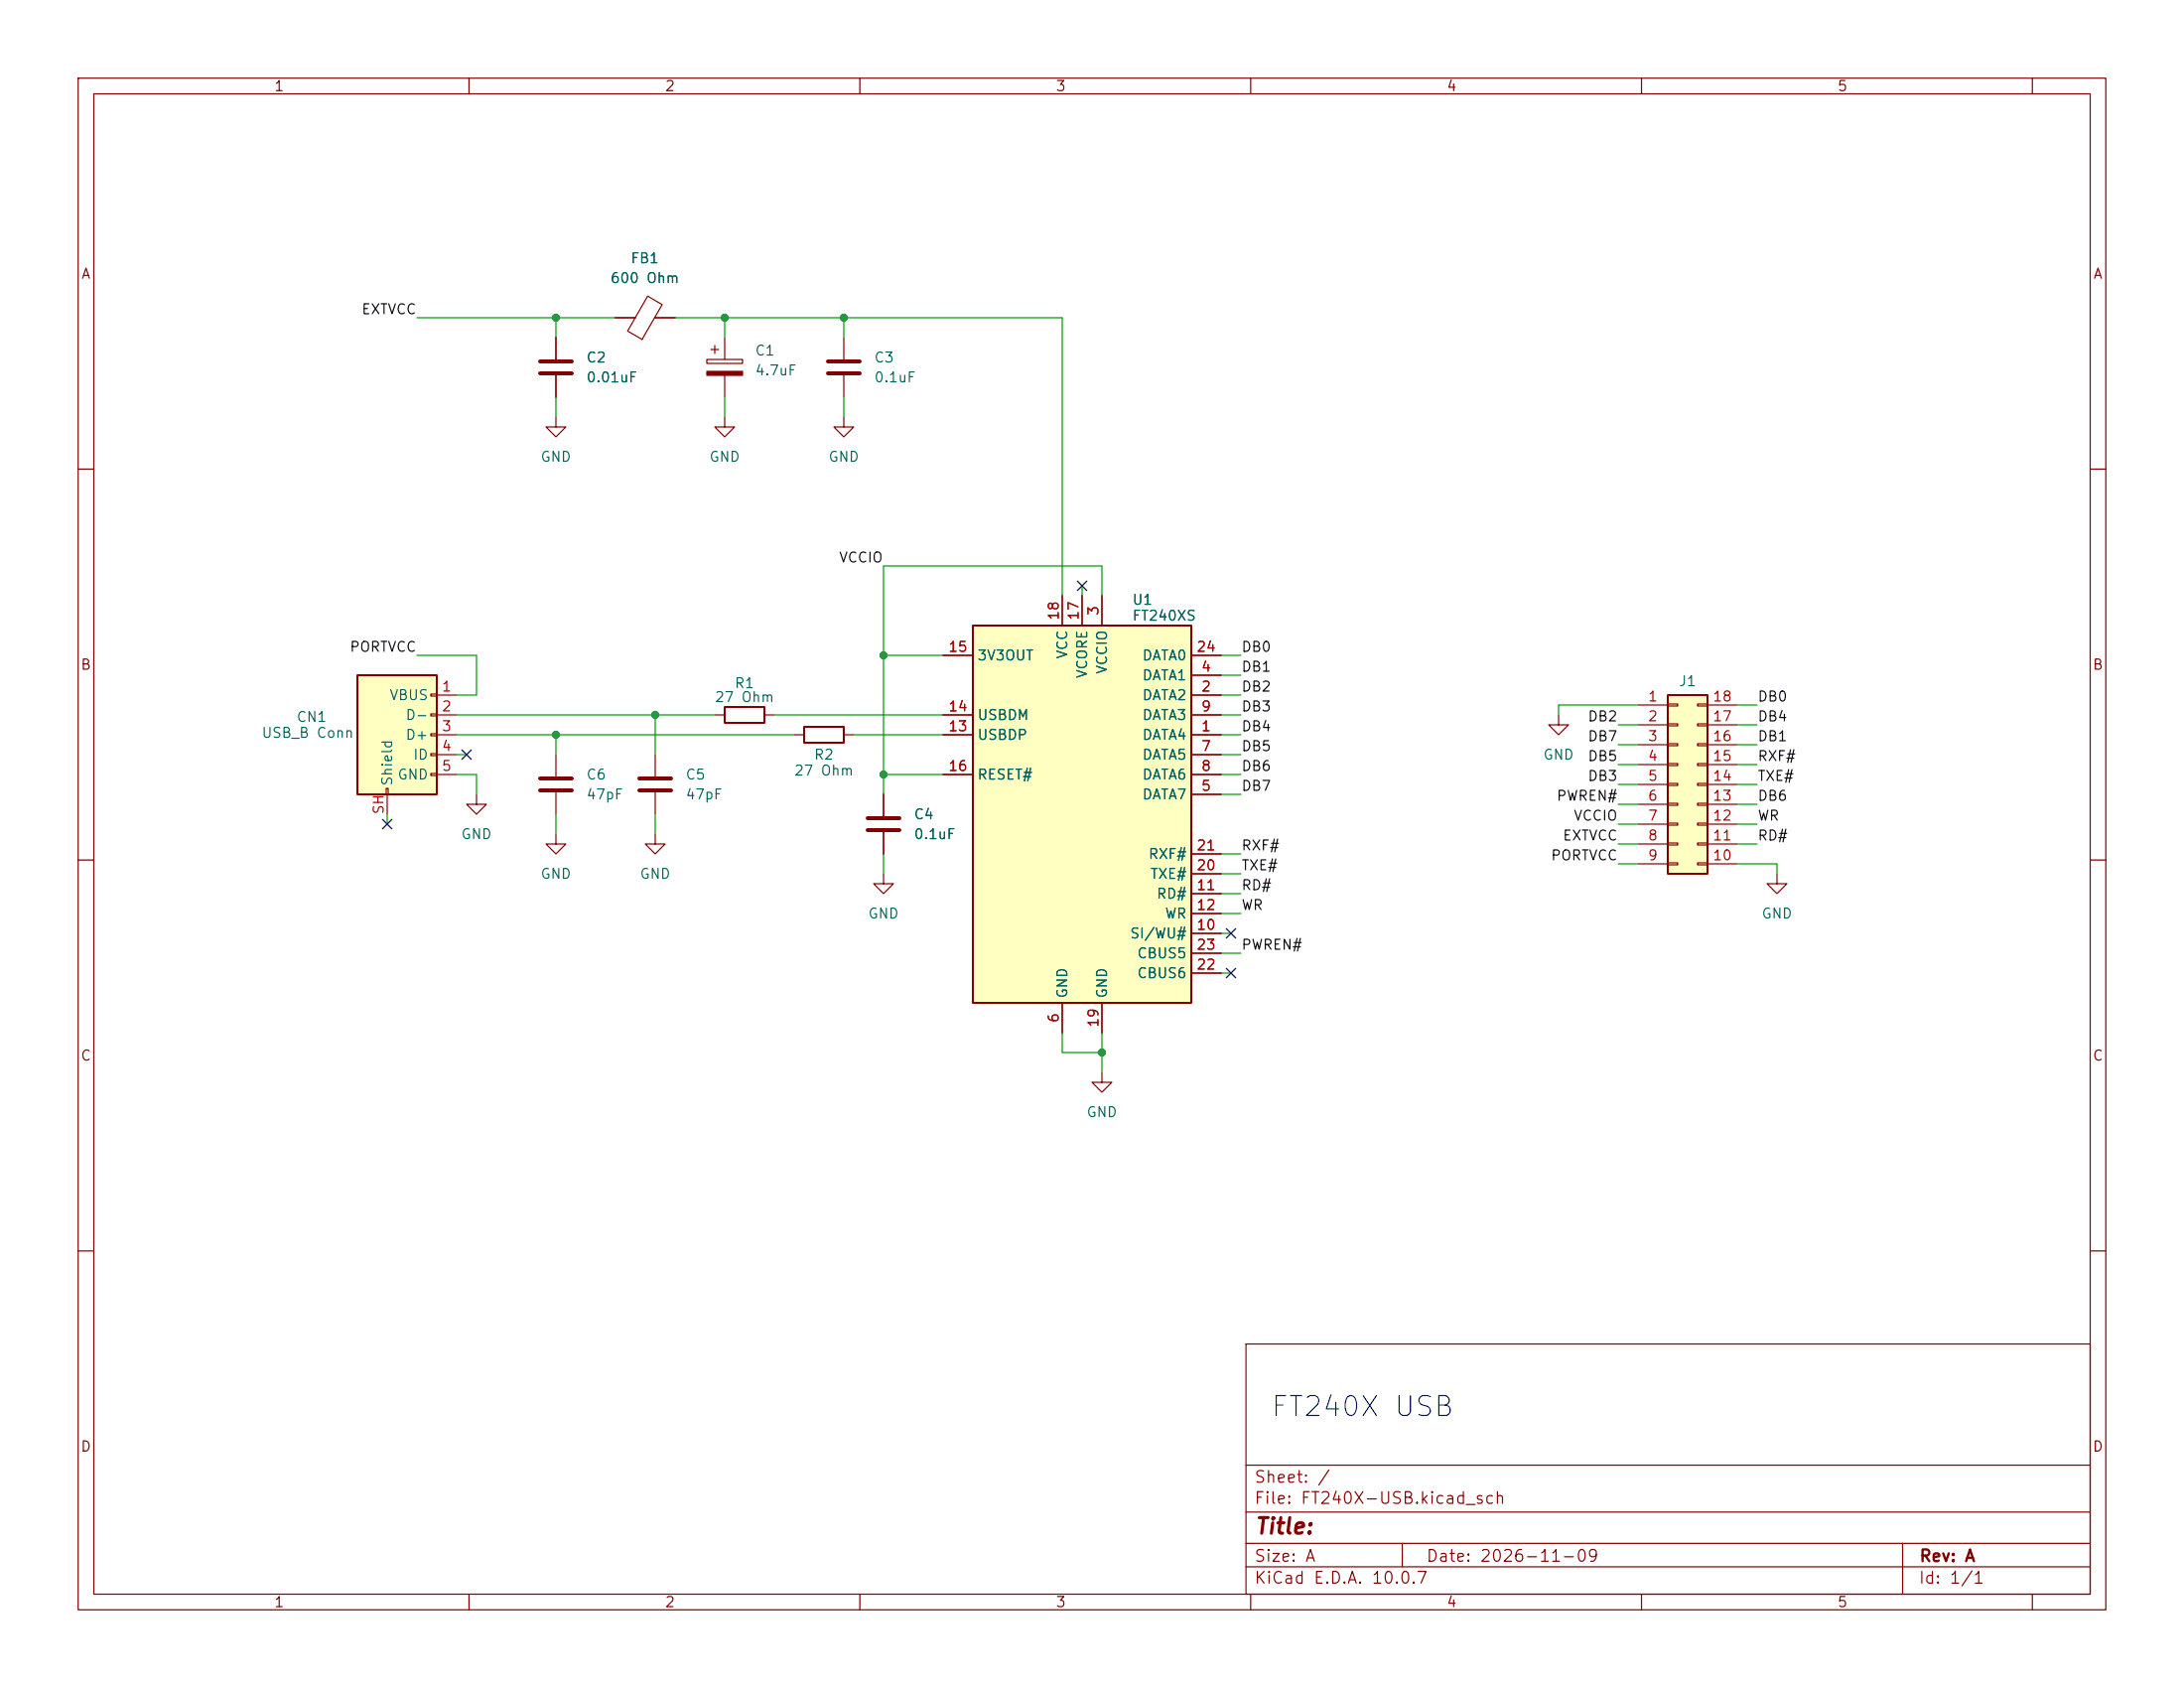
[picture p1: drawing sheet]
<svg xmlns="http://www.w3.org/2000/svg" width="279mm" height="216mm" viewBox="0 0 279 216" stroke-linecap="round" stroke-linejoin="round" font-family="sans-serif">
<g fill="none" stroke="#840000" stroke-width=".15">
<path d="M10 10h259.4v195.9h-259.4zM12 12h255.4v191.9h-255.4zM60 10v2M110 10v2M160 10v2M210 10v2M260 10v2M10 60h2M267.4 60h2M10 110h2M267.4 110h2M10 160h2"/>
<path d="M159.4 171.9h108v32h-108zM267.4 160h2M159.4 197.4h108M159.4 193.4h108M159.4 187.4h108M179.4 197.4v3M243.4 197.4v6.5M60 203.9v2M110 203.9v2M159.4 200.4h108M160 203.9v2M210 203.9v2"/>
<path d="M260 203.9v2"/>
</g>
<path d="M45.7 86.4h10.2v15.2h-10.2z" fill="#ffffc2"/>
<path d="M45.7 86.4h10.2v15.2h-10.2z" fill="none" stroke="#840000" stroke-width=".25"/>
<g fill="none" stroke="#840000" stroke-width=".15">
<path d="M55.1 91.3h.8v.3h-.8zM55.1 96.4h.8v.2h-.8zM55.1 98.9h.8v.3h-.8zM55.1 88.8h.8v.2h-.8zM55.1 93.9h.8v.2h-.8zM55.9 88.9h2.5M55.9 91.4h2.5M55.9 94h2.5M55.9 96.5h2.5M55.9 99.1h2.5M49.4 100.8h.3v.8h-.3zM49.5 101.6v2.5"/>
<path d="M71.1 106.7v1.3h1.3l-1.3 1.2-1.3-1.2h1.3"/>
</g>
<path d="M124.5 80h27.9v48.3h-27.9z" fill="#ffffc2"/>
<path d="M92.7 90.4h5.1v2.1h-5.1zM102.9 93h5v2h-5zM124.5 80h27.9v48.3h-27.9z" fill="none" stroke="#840000" stroke-width=".25"/>
<g fill="none" stroke="#840000" stroke-width=".15">
<path d="M82.9 37.9l1.8 1.1-2.6 4.4-1.8-1.1zM71.1 53.3v1.3h1.3l-1.3 1.3-1.3-1.3h1.3M71.1 43.2v2.8M71.1 48v2.8M78.7 40.6h2.6M83.8 40.6h2.6M90.4 46h4.6v.5h-4.6zM90.9 44.7h1M91.4 44.2v1M92.7 53.3v1.3h1.3l-1.3 1.3-1.3-1.3h1.3M92.7 43.2v2.8M92.7 48v2.8"/>
<path d="M107.9 53.3v1.3h1.3l-1.3 1.3-1.2-1.3h1.2M107.9 43.2v2.8M107.9 48v2.8M135.9 76.2v3.8M138.4 76.2v3.8M141 76.2v3.8M71.1 96.5v2.8M83.8 96.5v2.8M91.4 91.4h1.3M97.8 91.4h1.3M101.6 94h1.3M107.9 94h1.3"/>
<path d="M120.6 94h3.9M120.6 99.1h3.9M120.6 91.4h3.9M120.6 83.8h3.9M152.4 94h3.8M152.4 88.9h3.8M152.4 86.4h3.8M152.4 96.5h3.8M152.4 99.1h3.8M152.4 91.4h3.8M152.4 83.8h3.8M199.4 91.4v1.3h1.3l-1.3 1.3-1.3-1.3h1.3"/>
<path d="M61 101.6v1.3h1.2l-1.2 1.2-1.3-1.2h1.3M71.1 101.3v2.8M83.8 106.7v1.3h1.3l-1.3 1.2-1.3-1.2h1.3M83.8 101.3v2.8M113 111.8v1.2h1.3l-1.3 1.3-1.2-1.3h1.2M113 101.6v2.8M113 106.4v2.8M152.4 101.6h3.8M152.4 119.4h3.8M152.4 114.3h3.8M152.4 116.8h3.8M152.4 111.8h3.8"/>
<path d="M152.4 109.2h3.8M227.3 111.8v1.2h1.3l-1.3 1.3-1.2-1.3h1.2M135.9 128.3v3.8M141 137.2v1.2h1.2l-1.2 1.3-1.3-1.3h1.3M141 128.3v3.8M152.4 124.5h3.8M152.4 121.9h3.8"/>
</g>
<path d="M69.1 46.2h4.1M69.1 47.8h4.1M105.9 46.2h4.1M105.9 47.8h4.1M69.1 99.6h4.1M81.8 99.6h4.1M69.1 101.1h4.1M81.8 101.1h4.1M111 104.6h4.1M111 106.2h4.1" fill="none" stroke="#840000" stroke-width=".51"/>
<path d="M90.4 47.5h4.6v.5h-4.6z" fill="#840000" stroke="#840000" stroke-width=".15"/>
<path d="M213.4 88.9h5v22.9h-5z" fill="#ffffc2"/>
<path d="M213.4 88.9h5v22.9h-5z" fill="none" stroke="#840000" stroke-width=".25"/>
<g fill="none" stroke="#840000" stroke-width=".15">
<path d="M71.1 43.2v2.8M71.1 48v2.8M78.7 40.6h2.6M83.8 40.6h2.6M135.9 76.2v3.8M138.4 76.2v3.8M141 76.2v3.8M120.6 94h3.9M120.6 99.1h3.9M120.6 91.4h3.9M120.6 83.8h3.9M152.4 94h3.8"/>
<path d="M152.4 88.9h3.8M152.4 86.4h3.8M152.4 96.5h3.8M152.4 99.1h3.8M152.4 91.4h3.8M152.4 83.8h3.8M209.5 90.2h3.9M209.5 92.7h3.9M209.5 95.3h3.9M209.5 97.8h3.9M213.4 90h1.2v.3h-1.2zM213.4 92.6h1.2v.2h-1.2z"/>
<path d="M213.4 95.1h1.2v.3h-1.2zM213.4 97.7h1.2v.2h-1.2zM217.2 90h1.2v.3h-1.2zM217.2 92.6h1.2v.2h-1.2zM217.2 95.1h1.2v.3h-1.2zM217.2 97.7h1.2v.2h-1.2zM218.4 90.2h3.8M218.4 92.7h3.8M218.4 95.3h3.8M218.4 97.8h3.8M113 101.6v2.8M113 106.4v2.8"/>
<path d="M152.4 101.6h3.8M152.4 119.4h3.8M152.4 114.3h3.8M152.4 116.8h3.8M152.4 111.8h3.8M152.4 109.2h3.8M209.5 100.3h3.9M209.5 102.9h3.9M209.5 105.4h3.9M209.5 108h3.9M209.5 110.5h3.9M213.4 100.2h1.2v.3h-1.2z"/>
<path d="M213.4 102.7h1.2v.3h-1.2zM213.4 105.3h1.2v.2h-1.2zM213.4 107.8h1.2v.3h-1.2zM213.4 110.4h1.2v.2h-1.2zM217.2 100.2h1.2v.3h-1.2zM217.2 102.7h1.2v.3h-1.2zM217.2 105.3h1.2v.2h-1.2zM217.2 107.8h1.2v.3h-1.2zM217.2 110.4h1.2v.2h-1.2zM218.4 100.3h3.8M218.4 102.9h3.8M218.4 105.4h3.8"/>
<path d="M218.4 108h3.8M218.4 110.5h3.8M135.9 128.3v3.8M141 128.3v3.8M152.4 124.5h3.8M152.4 121.9h3.8"/>
</g>
<g fill="none" stroke="#009600" stroke-width=".15">
<path d="M53.3 40.6h25.4M71.1 40.6v2.6M71.1 50.8v2.5M86.4 40.6h49.5v35.6M92.7 40.6v2.6M92.7 50.8v2.5M107.9 40.6v2.6M107.9 50.8v2.5M138.4 74.9v1.3M141 76.2v-3.8h-28v29.2M53.3 83.8h7.7v5.1h-2.6M58.4 91.4h33"/>
<path d="M58.4 94h43.2M58.4 99.1h2.6v2.5M58.4 96.5h1.3M71.1 94v2.5M83.8 91.4v5.1M99.1 91.4h21.5M109.2 94h11.4M113 83.8h7.6M113 99.1h7.6M156.2 91.4h2.5M156.2 94h2.5M156.2 88.9h2.5"/>
<path d="M156.2 83.8h2.5M156.2 96.5h2.5M156.2 99.1h2.5M156.2 86.4h2.5M207 92.7h2.5M207 97.8h2.5M207 95.3h2.5M209.5 90.2h-10.1v1.2M222.2 92.7h2.6M222.2 90.2h2.6M222.2 97.8h2.6M222.2 95.3h2.6"/>
<path d="M49.5 104.1v1.3M71.1 104.1v2.6M83.8 104.1v2.6M113 109.2v2.6M156.2 119.4h1.3M156.2 116.8h2.5M156.2 109.2h2.5M156.2 114.3h2.5M156.2 111.8h2.5M156.2 101.6h2.5M207 100.3h2.5M207 102.9h2.5"/>
<path d="M207 105.4h2.5M207 108h2.5M207 110.5h2.5M222.2 100.3h2.6M222.2 102.9h2.6M222.2 105.4h2.6M222.2 108h2.6M222.2 110.5h5.1v1.3M135.9 132.1v2.5h5.1M141 132.1v5.1M156.2 124.5h1.3M156.2 121.9h2.5"/>
</g>
<path d="M137.8 74.3l1.2 1.2M139 74.3l-1.2 1.2M59.1 95.9l1.2 1.2M60.3 95.9l-1.2 1.2M48.9 104.8l1.2 1.2M50.1 104.8l-1.2 1.2M156.9 118.8l1.2 1.2M158.1 118.8l-1.2 1.2M156.9 123.9l1.2 1.2M158.1 123.9l-1.2 1.2" fill="none" stroke="#000084" stroke-width=".15"/>
<g fill="#009600" stroke="#009600" stroke-width=".13">
<circle cx="141" cy="134.6" r=".46"/>
<circle cx="113" cy="83.8" r=".46"/>
<circle cx="71.1" cy="94" r=".46"/>
<circle cx="113" cy="99.1" r=".46"/>
<circle cx="107.9" cy="40.6" r=".46"/>
<circle cx="92.7" cy="40.6" r=".46"/>
<circle cx="71.1" cy="40.6" r=".46"/>
<circle cx="83.8" cy="91.4" r=".46"/>
</g>
<text font-size="2.5" fill="#0000c2" x="162.4" y="181.8">FT240X USB</text>
<text font-size="2" fill="#840000" x="160.4" y="196.7">Title:</text>
<g font-size="1.5" fill="#840000">
<text x="160.4" y="190">Sheet: /</text>
<text x="160.4" y="192.7">File: FT240X-USB.kicad_sch</text>
<text x="160.4" y="202.9">KiCad E.D.A. 10.0.7</text>
<text x="160.4" y="200.1">Size: A</text>
<text x="182.4" y="200.1">Date: 2026-11-09</text>
<text x="245.4" y="202.9">Id: 1/1</text>
<text x="245.4" y="200.1">Rev: A</text>
</g>
<g font-size="1.3" fill="#840000">
<text x="35" y="12">1</text>
<text x="85" y="12">2</text>
<text x="135" y="12">3</text>
<text x="185" y="12">4</text>
<text x="235" y="12">5</text>
<text x="10.3" y="36">A</text>
<text x="267.7" y="36">A</text>
<text x="10.2" y="86">B</text>
<text x="267.6" y="86">B</text>
<text x="10.2" y="136">C</text>
<text x="267.6" y="136">C</text>
<text x="10.2" y="186">D</text>
<text x="267.6" y="186">D</text>
<text x="35" y="205.9">1</text>
<text x="85" y="205.9">2</text>
<text x="135" y="205.9">3</text>
<text x="185" y="205.9">4</text>
<text x="235" y="205.9">5</text>
</g>
<g font-size="1.3" fill="#006464">
<text x="80.6" y="34">FB1</text>
<text x="78" y="36.5">600 Ohm</text>
<text x="74.9" y="46.7">C2</text>
<text x="96.5" y="45.8">C1</text>
<text x="111.7" y="46.7">C3</text>
<text x="74.9" y="49.2">0.01uF</text>
<text x="96.5" y="48.3">4.7uF</text>
<text x="111.7" y="49.2">0.1uF</text>
<text x="69.1" y="59.4">GND</text>
<text x="90.6" y="59.4">GND</text>
<text x="105.9" y="59.4">GND</text>
<text x="144.8" y="77.7">U1</text>
<text x="144.8" y="79.7">FT240XS</text>
<text x="49.7" y="89.9">VBUS</text>
<text x="93.9" y="88.3">R1</text>
<text x="124.9" y="84.8">3V3OUT</text>
<text x="136.9" y="84.4" transform="rotate(-90 136.9 84.4)">VCC</text>
<text x="139.4" y="86.9" transform="rotate(-90 139.4 86.9)">VCORE</text>
<text x="141.9" y="86.3" transform="rotate(-90 141.9 86.3)">VCCIO</text>
<text x="146" y="89.9">DATA2</text>
<text x="146" y="87.3">DATA1</text>
<text x="146" y="84.8">DATA0</text>
<text x="214.7" y="88.1">J1</text>
<text x="33.4" y="94.7">USB_B Conn</text>
<text x="37.8" y="92.7">CN1</text>
<text x="51.8" y="92.4">D-</text>
<text x="51.8" y="94.9">D+</text>
<text x="91.3" y="90.1">27 Ohm</text>
<text x="124.9" y="94.9">USBDP</text>
<text x="124.9" y="92.4">USBDM</text>
<text x="146" y="94.9">DATA4</text>
<text x="146" y="92.4">DATA3</text>
<text x="50.5" y="100.6" transform="rotate(-90 50.5 100.6)">Shield</text>
<text x="50.8" y="100">GND</text>
<text x="52.8" y="97.5">ID</text>
<text x="74.9" y="100">C6</text>
<text x="87.6" y="100">C5</text>
<text x="101.5" y="99.5">27 Ohm</text>
<text x="104" y="97.5">R2</text>
<text x="124.9" y="100">RESET#</text>
<text x="146" y="97.5">DATA5</text>
<text x="146" y="100">DATA6</text>
<text x="197.3" y="97.5">GND</text>
<text x="58.9" y="107.6">GND</text>
<text x="74.9" y="102.6">47pF</text>
<text x="87.6" y="102.6">47pF</text>
<text x="116.8" y="105.1">C4</text>
<text x="116.8" y="107.6">0.1uF</text>
<text x="146" y="102.6">DATA7</text>
<text x="69.1" y="112.7">GND</text>
<text x="81.8" y="112.7">GND</text>
<text x="146.8" y="110.2">RXF#</text>
<text x="147.1" y="112.7">TXE#</text>
<text x="111" y="117.8">GND</text>
<text x="147.9" y="115.3">RD#</text>
<text x="148.9" y="117.8">WR</text>
<text x="225.3" y="117.8">GND</text>
<text x="144.5" y="120.3">SI/WU#</text>
<text x="145.4" y="125.4">CBUS6</text>
<text x="145.4" y="122.9">CBUS5</text>
<text x="136.9" y="127.8" transform="rotate(-90 136.9 127.8)">GND</text>
<text x="141.9" y="127.8" transform="rotate(-90 141.9 127.8)">GND</text>
<text x="138.9" y="143.2">GND</text>
</g>
<g font-size="1.3" fill="#0f0f0f">
<text x="46.2" y="40.5">EXTVCC</text>
<text x="107.2" y="72.3">VCCIO</text>
<text x="44.6" y="83.7">PORTVCC</text>
<text x="158.7" y="83.7">DB0</text>
<text x="158.7" y="86.2">DB1</text>
<text x="158.7" y="88.8">DB2</text>
<text x="158.7" y="91.3">DB3</text>
<text x="158.7" y="93.9">DB4</text>
<text x="203" y="95.1">DB7</text>
<text x="203" y="92.6">DB2</text>
<text x="224.8" y="95.1">DB1</text>
<text x="224.8" y="92.6">DB4</text>
<text x="224.8" y="90">DB0</text>
<text x="158.7" y="98.9">DB6</text>
<text x="158.7" y="96.4">DB5</text>
<text x="158.7" y="101.5">DB7</text>
<text x="203" y="100.2">DB3</text>
<text x="203" y="97.7">DB5</text>
<text x="224.8" y="97.7">RXF#</text>
<text x="224.8" y="100.2">TXE#</text>
<text x="199" y="102.7">PWREN#</text>
<text x="199.8" y="107.8">EXTVCC</text>
<text x="201.2" y="105.3">VCCIO</text>
<text x="224.8" y="102.7">DB6</text>
<text x="224.8" y="105.3">WR</text>
<text x="224.8" y="107.8">RD#</text>
<text x="158.7" y="109.1">RXF#</text>
<text x="158.7" y="111.6">TXE#</text>
<text x="198.3" y="110.4">PORTVCC</text>
<text x="158.7" y="116.7">WR</text>
<text x="158.7" y="114.2">RD#</text>
<text x="158.7" y="121.8">PWREN#</text>
</g>
<g font-size="1.3" fill="#a90000">
<text x="121.2" y="83.7">15</text>
<text x="135.8" y="79.4" transform="rotate(-90 135.8 79.4)">18</text>
<text x="138.3" y="79.4" transform="rotate(-90 138.3 79.4)">17</text>
<text x="140.8" y="78.8" transform="rotate(-90 140.8 78.8)">3</text>
<text x="153" y="83.7">24</text>
<text x="56.4" y="88.8">1</text>
<text x="153.6" y="88.8">2</text>
<text x="153.6" y="86.2">4</text>
<text x="56.4" y="91.3">2</text>
<text x="56.4" y="93.8">3</text>
<text x="121.2" y="93.8">13</text>
<text x="121.2" y="91.3">14</text>
<text x="153.6" y="93.8">1</text>
<text x="153.6" y="91.3">9</text>
<text x="210.7" y="90">1</text>
<text x="210.7" y="92.6">2</text>
<text x="210.7" y="95.1">3</text>
<text x="219" y="95.1">16</text>
<text x="219" y="92.6">17</text>
<text x="219" y="90">18</text>
<text x="56.4" y="96.4">4</text>
<text x="56.4" y="98.9">5</text>
<text x="121.2" y="98.9">16</text>
<text x="153.6" y="101.5">5</text>
<text x="153.6" y="96.4">7</text>
<text x="153.6" y="98.9">8</text>
<text x="210.7" y="97.7">4</text>
<text x="210.7" y="100.2">5</text>
<text x="219" y="100.2">14</text>
<text x="219" y="97.7">15</text>
<text x="49.4" y="104.3" transform="rotate(-90 49.4 104.3)">SH</text>
<text x="210.7" y="102.7">6</text>
<text x="210.7" y="105.3">7</text>
<text x="210.7" y="107.8">8</text>
<text x="219" y="107.8">11</text>
<text x="219" y="105.3">12</text>
<text x="219" y="102.7">13</text>
<text x="153" y="111.6">20</text>
<text x="153" y="109.1">21</text>
<text x="210.7" y="110.4">9</text>
<text x="219" y="110.4">10</text>
<text x="153" y="119.2">10</text>
<text x="153" y="114.2">11</text>
<text x="153" y="116.7">12</text>
<text x="153" y="124.3">22</text>
<text x="153" y="121.8">23</text>
<text x="135.8" y="130.9" transform="rotate(-90 135.8 130.9)">6</text>
<text x="140.8" y="131.5" transform="rotate(-90 140.8 131.5)">19</text>
</g>
</svg>
